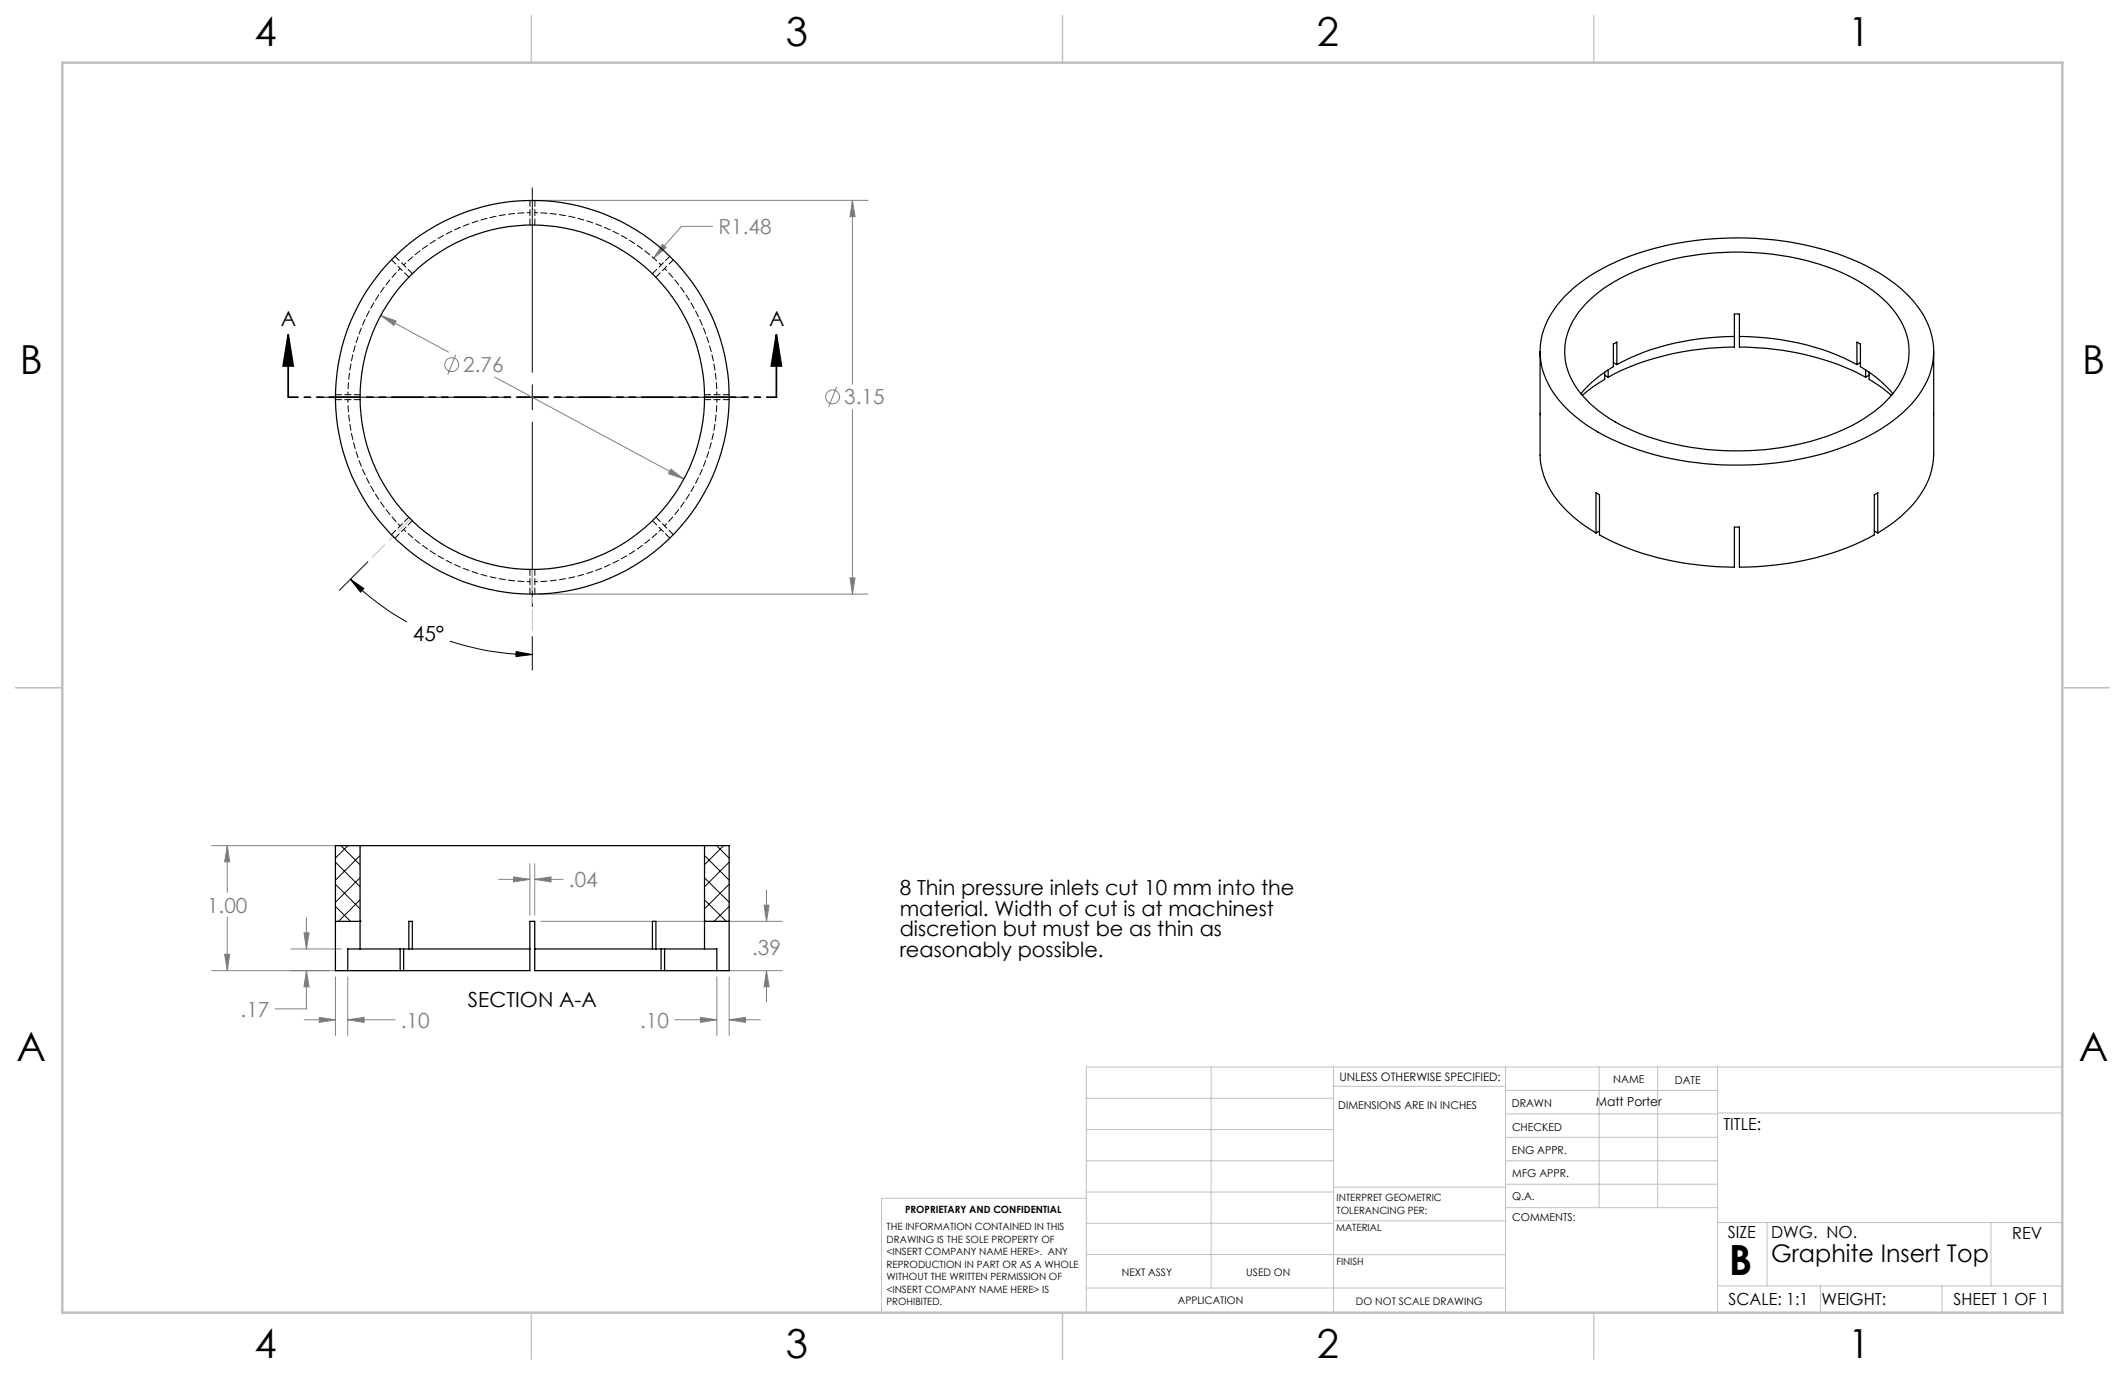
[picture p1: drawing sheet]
<svg xmlns="http://www.w3.org/2000/svg" width="432mm" height="279mm" viewBox="0 0 432 279" stroke-linecap="round" stroke-linejoin="round" font-family="sans-serif">
<g fill="none" stroke="#808080" stroke-width=".2">
<path d="M109.4 40.7h67M134.6 49.6l.8 .7-2.6 2.2zM144.8 46h-6.3l-5.7 6.5M173.2 40.7l.5 3.3h-1zM173.2 40.7v37.4M77.4 64.1l3.1 1.1-.5 .9zM77.4 64.1l13.7 7.4M92.6 72.1l-1.6 4M100.5 76.6l38.5 20.7M170 78.6l-1.6 4.1M136.3 95.3l2.7 2-3.2-1.1zM173.2 83.2v37.5"/>
<path d="M172.7 117.4h1l-.5 3.3zM109.4 120.7h67M43 171.8h28.9M46.2 171.8l.5 3.3h-1.1zM46.2 171.8v9.5M101.3 178.7h6.4M104.4 178.2l3.3 .5-3.3 .5zM107.7 175.5v10.4M108.7 178.7l3.3-.5v1zM108.7 175.5v10.4M108.7 178.7h5.7M43 197.2h37.8"/>
<path d="M45.6 193.9h1.1l-.5 3.3zM46.2 186.4v10.8M59.1 192.8h10.3M61.8 189.5h1l-.5 3.3zM62.3 197.2l.5 3.3h-1zM62.3 197.2v7.8h-6.4M62.3 186.5v6.3M68.2 198.5v11.9M70.7 198.5v11.9M109.9 187.2h49M135.6 197.2h23.3M145.7 198.5v11.9"/>
<path d="M148.2 198.5v11.9M155.3 183.9h1l-.5 3.3zM155.8 197.2l.5 3.3h-1zM155.8 180.9v6.3M155.8 197.2v6.4M61.8 207.2h6.4M64.9 206.7l3.3 .5-3.3 .6zM70.7 207.2l3.3-.5v1.1zM70.7 207.2h9.6M137.1 207.2h8.6M142.3 206.7l3.4 .5-3.4 .6zM148.2 207.2l3.3-.5v1.1z"/>
<path d="M148.2 207.2h6.3"/>
<circle cx="91.8" cy="74.1" r="1.41"/>
<circle cx="169.2" cy="80.7" r="1.41"/>
</g>
<path d="M58.6 68l1 6.4h-2.1zM58.6 68v12.7M157.8 68l1 6.4h-2.1zM157.8 68v12.7" fill="none" stroke="#000" stroke-width=".35"/>
<path d="M108.2 38.2v37.4M108.2 78.2v5.1M65.6 80.7h37.5M105.6 80.7h5.1M108.2 85.8v37.5M113.2 80.7h37.5M71.2 117.7l2.7 1.9-.6 .7zM71.2 117.7a52.9 52.9 0 0 0 11.5 8.7M74.8 114.2l-5.8 5.7M91.4 130.3a51.9 51.9 0 0 0 16.8 2.7M104.9 132.4l3.3 .6-3.4 .4zM108.2 129.4v6.8" fill="none" stroke="#000" stroke-width=".2"/>
<path d="M157.8 80.7h-99.2" fill="none" stroke="#000" stroke-width=".35" stroke-dasharray="6.3 1.3 1.3 1.3 1.3 1.3" stroke-dashoffset="4.4"/>
<path d="M83.4 105.5l-7.7 7.7" fill="none" stroke="#c0c0c0" stroke-width=".2" stroke-dasharray="15.2 1.3 1.3 1.3" stroke-dashoffset="11.7"/>
<path d="M108.2 115.7v12.4" fill="none" stroke="#c0c0c0" stroke-width=".2" stroke-dasharray="15.2 1.3 1.3 1.3" stroke-dashoffset="11"/>
<g fill="none" stroke="#c0c0c0" stroke-width=".2">
<path d="M246.1 216.8v44.9M271 216.8v49.9M305.9 216.8v49.9M324.9 216.8v28.6M336.8 216.8v28.6M349 216.8v49.9M419.1 216.8h-198.4v49.9M220.7 235.9h50.3M220.7 229.5h50.3M220.7 223.2h50.3M271 220.7h34.9M305.9 231.1h43.1"/>
<path d="M305.9 226.3h43.1M305.9 221.6h43.1M305.9 235.9h43.1M349 226.2h70.1M220.7 248.6h50.3M220.7 242.2h50.3M220.7 254.9h50.3M220.7 243.5h-41.6v23.2M271 255h34.9M271 248.1h35M271 241.2h35M305.9 240.6h43.1"/>
<path d="M306 245.4h43M349 248.4h70.1M359.1 248.4v12.9M404.6 248.4v12.9M220.7 261.7h85.2M349 261.3h70.1M369.9 261.3v5.4M394.6 261.3v5.4"/>
</g>
<path d="M108 3.2v9.5M215.9 3.2v9.5M323.8 3.2v9.5M3.1 139.7h9.6M419.1 139.7h9.5M108 266.7v9.6M215.9 266.7v9.6M323.8 266.7v9.6" fill="none" stroke="#c0c0c0" stroke-width=".25"/>
<path d="M12.7 12.7h406.4v254h-406.4z" fill="none" stroke="#c0c0c0" stroke-width=".5"/>
<g fill="#000">
<path d="M157.8 68l1 6.4h-2.1zM58.6 68l1 6.4h-2.1z"/>
<path d="M71.2 117.7l2.7 1.9-.6 .7zM104.9 132.4l3.3 .6-3.4 .4z"/>
</g>
<path d="M136.3 95.3l-.5 .9 3.2 1.1zM77.4 64.1l2.6 2 .5-.9zM173.2 40.7l.5 3.3h-1zM172.7 117.4h1l-.5 3.3zM134.6 49.6l-1.8 2.9 2.6-2.2zM61.8 189.5h1l-.5 3.3zM62.3 197.2l.5 3.3h-1zM108.7 178.7l3.3-.5v1zM104.4 178.2l3.3 .5-3.3 .5zM155.3 183.9h1l-.5 3.3zM155.8 197.2l.5 3.3h-1zM45.6 193.9h1.1l-.5 3.3zM46.2 171.8l.5 3.3h-1.1zM64.9 206.7l3.3 .5-3.3 .6zM70.7 207.2l3.3-.5v1.1zM142.3 206.7l3.4 .5-3.4 .6zM148.2 207.2l3.3-.5v1.1z" fill="#808080"/>
<g fill="none" stroke="#000" stroke-width=".25">
<path d="M312.9 71.4v21.1a17.1 17.1 0 0 0 6.9 12.6l2.1 1.7 2.4 1.5M318 60.2a40.1 40.1 0 0 1 19.5-10.1 65.2 65.2 0 0 1 39 2.7 30.6 30.6 0 0 1 13.8 10.5 14.5 14.5 0 0 1-1.2 18 35.2 35.2 0 0 1-16.7 10.3 64.9 64.9 0 0 1-43.7-1.8 29.5 29.5 0 0 1-13.5-10.7 14.6 14.6 0 0 1 1.9-18zM323 60.9a37.2 37.2 0 0 1 17.7-8.4 56.4 56.4 0 0 1 34.5 3.3 23.7 23.7 0 0 1 11.6 10.4 12.4 12.4 0 0 1-1.7 13.2 28.4 28.4 0 0 1-12.6 8.8 56.9 56.9 0 0 1-40.5-.6 25.3 25.3 0 0 1-12.4-10 12.7 12.7 0 0 1 1.9-15zM326.1 75.6v1.5l-2.4 1.5-2.2 1.7M326.1 76.2l.7 .5M326.8 76.7a54.8 54.8 0 0 1 25.6-6.2v-6.7h.4h.6v6.7a54.8 54.8 0 0 1 25.7 6.2M326.8 75.1v1.6M327.8 73.7l.7 .4M328.5 74.1v-4.6l-.7 .4v4.6l-3.4 2.3-1.9 1.8-1.3 1.4M352.4 68.4a50.9 50.9 0 0 0-23.9 5.7M353.4 68.4a50.9 50.9 0 0 1 23.9 5.7M377.3 74.1v-4.6l.7 .4v4.6l3.4 2.3 1.9 1.8 1.3 1.4"/>
<path d="M378 73.7l-.7 .4M379.1 75.1v1.6M379.8 75.6v1.5l2.4 1.5 2.2 1.7M379.8 76.2l-.7 .5M392.9 71.4v21.1a17.1 17.1 0 0 1-6.8 12.6l-2.1 1.7-2.4 1.5M324.3 108.3v-8.2l.7 .4v8.2a56.9 56.9 0 0 0 27.4 6.6v-8.2h1v8.2a57.8 57.8 0 0 0 27.5-6.6v-8.2l.7-.4v8.2M325 107.9l-.7 .4M380.9 107.9l.7 .4M73.2 171.8h70M73.2 171.8v21M73.2 171.8h-5v25.4h2.5M143.2 171.8v21"/>
<path d="M143.2 171.8h5v25.4h-2.5M68.2 187.2h5M70.7 197.2h10.6M73.2 192.8h9.9M73.2 187.2h.1M73.2 192.8h-2.5v4.4M81.3 197.2h.7M81.3 192.8v4.4M82 197.2h25.7v-10h1v10h25.6M82 192.8v4.4M83.1 192.8v-5.6h.7v5.6M83.1 192.8h.7"/>
<path d="M83.8 192.8h23.9M108.7 192.8h23.9M132.6 192.8v-5.6h.7v5.6M132.6 192.8h.7M133.3 192.8h9.9M134.3 197.2h.7M134.3 192.8v4.4M135 197.2h10.7M135 192.8v4.4M143.2 187.2h.1M143.2 187.2h5M143.2 192.8h2.5v4.4"/>
<circle cx="108.2" cy="80.7" r="35"/>
<circle cx="108.2" cy="80.7" r="40"/>
</g>
<g fill="none" stroke="#000" stroke-width=".2" stroke-dasharray="1.3 .6">
<path d="M79.5 52.8l3.6 3.5M80.3 52.1l3.5 3.5M107.7 40.7v5M108.7 40.7v5M132.6 55.6l3.5-3.5M133.3 56.3l3.5-3.5M68.2 80.2h5M68.2 81.2h5M143.2 81.2h5M143.2 80.2h5M79.5 108.6l3.6-3.5M80.3 109.3l3.5-3.5"/>
<path d="M107.7 115.7v5M108.7 115.7v5M132.6 105.8l3.5 3.5M133.3 105.1l3.5 3.5"/>
</g>
<path d="M82 53.8a37.5 37.5 0 0 1 25.7-10.6M108.7 43.2a37.5 37.5 0 0 1 25.6 10.6M135.1 54.5a37.5 37.5 0 0 1 10.6 25.7M70.7 80.2a37.5 37.5 0 0 1 10.6-25.7M145.7 81.2a37.5 37.5 0 0 1-10.6 25.7M81.3 106.9a37.5 37.5 0 0 1-10.6-25.7M107.7 118.2a37.5 37.5 0 0 1-25.7-10.6M134.3 107.6a37.5 37.5 0 0 1-25.6 10.6" fill="none" stroke="#000" stroke-width=".2" stroke-dasharray="1.3 .6" stroke-dashoffset=".7"/>
<g fill="none" stroke="#000" stroke-width=".2">
<path d="M68.2 179.7l5 5M68.2 175.2l5 5M69.3 171.8l3.9 3.9M70.7 171.8l-2.5 2.6M73.2 173.8l-5 5.1M73.2 178.4l-5 4.9M143.2 178.4l5 4.9M143.2 173.8l5 5.1M145.6 171.8l2.6 2.6M147 171.8l-3.8 3.9M148.2 175.2l-5 5M148.2 179.7l-5 5"/>
<path d="M68.2 184.2l3 3M73.2 182.8l-4.4 4.4M143.2 182.8l4.4 4.4M148.2 184.2l-3.1 3"/>
</g>
<text font-size="8.5" x="351.3" y="259">B</text>
<g font-size="8.1">
<text x="51.7" y="9.3">4</text>
<text x="159.7" y="9.3">3</text>
<text x="267.6" y="9.3">2</text>
<text x="375.6" y="9.3">1</text>
<text x="4" y="76">B</text>
<text x="423.1" y="76">B</text>
<text x="3.3" y="215.7">A</text>
<text x="422.4" y="215.7">A</text>
<text x="51.7" y="276">4</text>
<text x="159.7" y="276">3</text>
<text x="267.6" y="276">2</text>
<text x="375.6" y="276">1</text>
</g>
<text font-size="4.9" x="359.9" y="256.5">Graphite Insert Top</text>
<g font-size="4.2" fill="#808080">
<text x="146" y="47.6">R1.48</text>
<text x="94.1" y="75.6">2.76</text>
<text x="171.5" y="82.2">3.15</text>
<text x="42.1" y="185.4">1.00</text>
<text x="115.6" y="180.3">.04</text>
<text x="152.9" y="194.2">.39</text>
<text x="48.9" y="206.6">.17</text>
<text x="81.5" y="208.8">.10</text>
<text x="130.1" y="208.8">.10</text>
</g>
<g font-size="4.2">
<text x="57.1" y="66.2">A</text>
<text x="156.3" y="66.2">A</text>
<text x="83.9" y="130.2">45°</text>
<text x="182.8" y="181.9">8 Thin pressure inlets cut 10 mm into the</text>
<text x="182.8" y="186.1">material. Width of cut is at machinest</text>
<text x="182.8" y="190.3">discretion but must be as thin as</text>
<text x="182.8" y="194.5">reasonably possible.</text>
<text x="95.1" y="204.6">SECTION A-A</text>
</g>
<g font-size="3.4">
<text x="350.2" y="229.5">TITLE:</text>
<text x="351.1" y="251.6">SIZE</text>
<text x="359.9" y="251.6">DWG. NO.</text>
<text x="408.9" y="251.7">REV</text>
<text x="351.2" y="265.2">SCALE: 1:1</text>
<text x="370.1" y="265.3">WEIGHT:</text>
<text x="396.9" y="265.2">SHEET 1 OF 1</text>
</g>
<text font-size="2.5" x="324.3" y="224.8">Matt Porter</text>
<text font-size="2.4" x="272.2" y="219.7">UNLESS OTHERWISE SPECIFIED:</text>
<g font-size="2.2">
<text x="327.8" y="220.1">NAME</text>
<text x="340.3" y="220.2">DATE</text>
<text x="271.9" y="225.3">DIMENSIONS ARE IN INCHES</text>
<text x="307.2" y="224.9">DRAWN</text>
<text x="307.3" y="229.8">CHECKED</text>
<text x="307.2" y="234.5">ENG APPR.</text>
<text x="307.3" y="239.2">MFG APPR.</text>
<text x="307.3" y="243.9">Q.A.</text>
<text x="307.3" y="248.1">COMMENTS:</text>
</g>
<g font-size="2.1">
<text x="227.9" y="259.2">NEXT ASSY</text>
<text x="253.3" y="259.2">USED ON</text>
<text x="239.3" y="265">APPLICATION</text>
<text x="275.5" y="265.1">DO NOT SCALE DRAWING</text>
</g>
<g font-size="2">
<text x="271.6" y="244.1">INTERPRET GEOMETRIC</text>
<text x="180.2" y="250">THE INFORMATION CONTAINED IN THIS</text>
<text x="183.9" y="246.4">PROPRIETARY AND CONFIDENTIAL</text>
<text x="271.5" y="250.2">MATERIAL</text>
<text x="271.6" y="246.6">TOLERANCING PER:</text>
<text x="180.2" y="252.5">DRAWING IS THE SOLE PROPERTY OF</text>
<text x="180.2" y="255.1">&lt;INSERT COMPANY NAME HERE&gt;. ANY</text>
<text x="180.2" y="257.6">REPRODUCTION IN PART OR AS A WHOLE</text>
<text x="271.5" y="257">FINISH</text>
<text x="180.2" y="260.1">WITHOUT THE WRITTEN PERMISSION OF</text>
<text x="180.2" y="262.6">&lt;INSERT COMPANY NAME HERE&gt; IS</text>
<text x="180.2" y="265.2">PROHIBITED.</text>
</g>
</svg>
